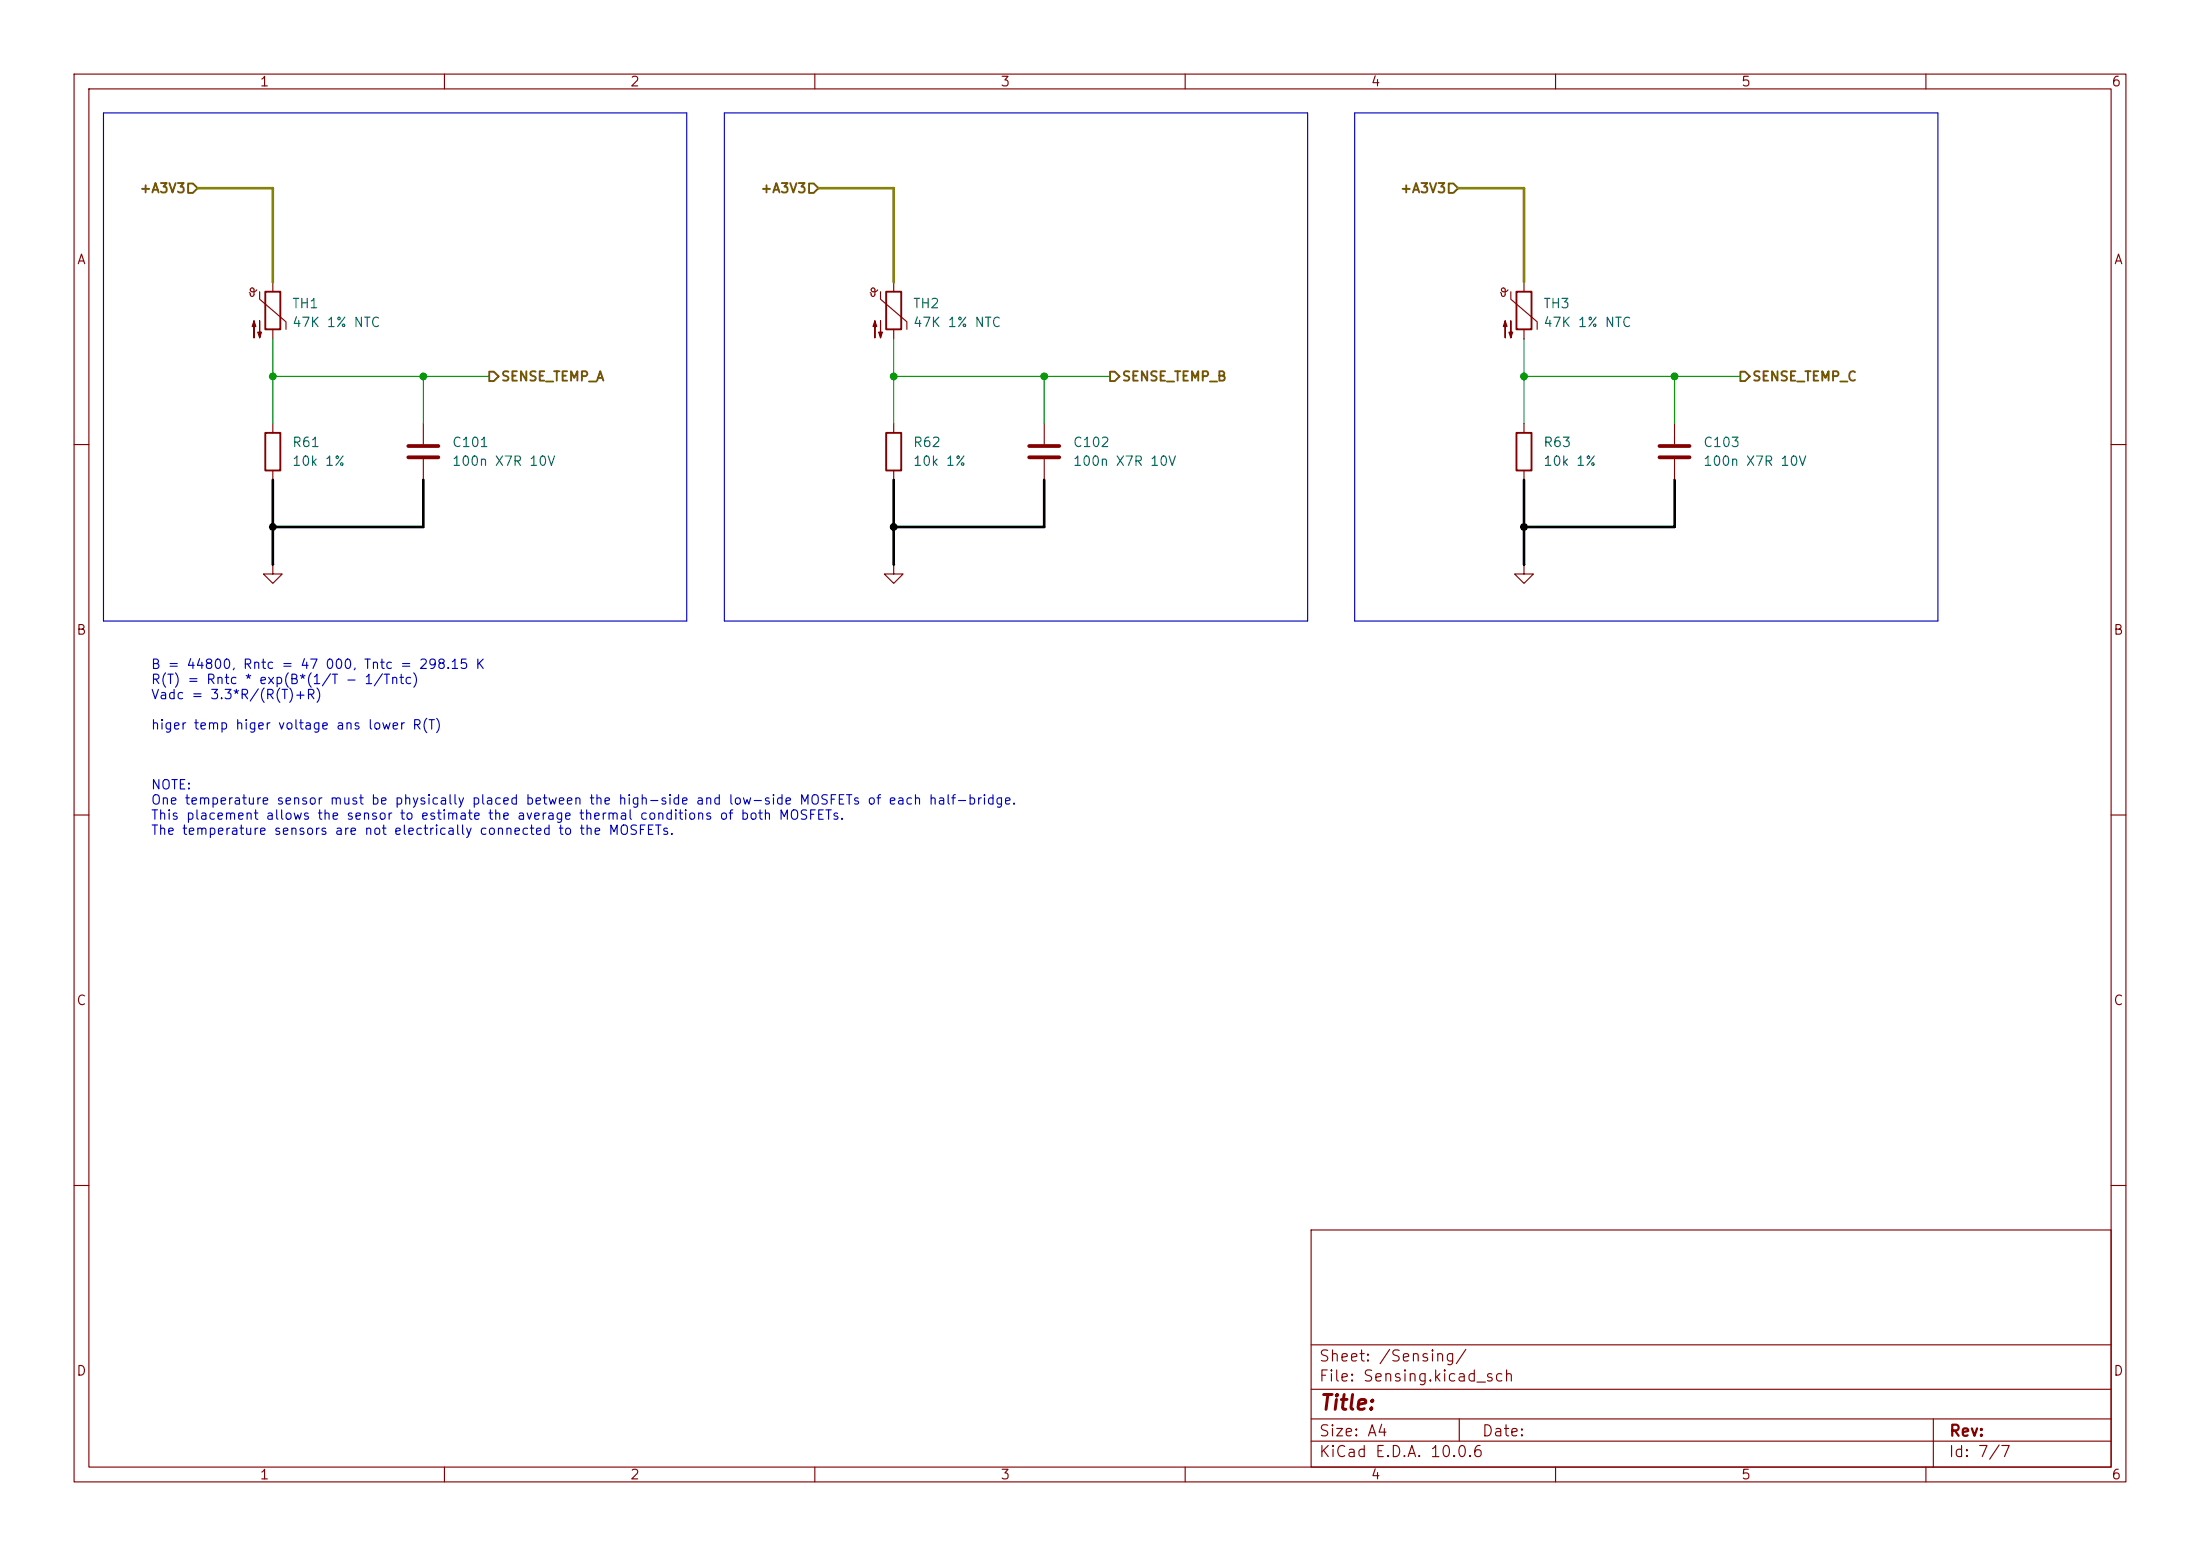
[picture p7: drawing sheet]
<svg xmlns="http://www.w3.org/2000/svg" width="297mm" height="210mm" viewBox="0 0 297 210" stroke-linecap="round" stroke-linejoin="round" font-family="sans-serif">
<g fill="none" stroke="#840000" stroke-width=".15">
<path d="M10 10h277v190h-277zM12 12h273v186h-273zM60 10v2M110 10v2M160 10v2M210 10v2M260 10v2M34.7 39.1a.44 .44 0 0 1-.5 .3 .44 .44 0 0 1-.4-.4l.2-.1 .3 .1v.9l-.2 .1h-.2l-.2-.5M35.1 39.4v1l3.5 3v1.1M36.8 38.1v1.3M117.5 39.5l.1 .1v.1M117.6 39.1l.1-.2h.2h.1l.1 .2-.1 .8-.2 .1-.2-.2"/>
<path d="M117.6 39.1l.2 .3a.59 .59 0 0 0 .7-.3M118.9 39.4v1l3.5 3v1.1M120.6 38.1v1.3M203.6 39.1a.44 .44 0 0 1-.5 .3 .44 .44 0 0 1-.4-.4l.2-.1 .3 .1v.9l-.2 .1h-.2l-.2-.5M204 39.4v1l3.5 3v1.1M205.7 38.1v1.3M36.8 44.5v1.2M36.8 57.2v1.2M57.1 57.2v2.7M120.6 44.5v1.2M120.6 57.2v1.2M141 57.2v2.7"/>
<path d="M205.7 44.5v1.2M205.7 57.2v1.2M226.1 57.2v2.7M10 60h2M36.8 76.2v1.3h1.3l-1.3 1.2-1.2-1.2h1.2M36.8 76.2h.1M36.8 63.5v1.3M57.1 62v2.8M120.6 76.2v1.3h1.3l-1.3 1.2-1.2-1.2h1.2M120.6 76.2h.1M120.6 63.5v1.3M141 62v2.8"/>
<path d="M205.7 76.2v1.3h1.3l-1.3 1.2-1.2-1.2h1.2M205.7 76.2h.1M205.7 63.5v1.3M226.1 62v2.8M285 60h2M10 110h2M285 110h2M10 160h2M177 166h108v32h-108zM285 160h2M60 198v2M110 198v2"/>
<path d="M160 198v2M177 194.5h108M177 191.5h108M177 187.5h108M177 181.5h108M197 191.5v3M210 198v2M260 198v2M261 191.5v6.5"/>
</g>
<g fill="#840000" stroke="#840000" stroke-width=".15">
<path d="M118.1 43.3l.3 .8h-.5l.2-.8v2.3z"/>
<path d="M118.9 43.3v2.3l-.3-.8h.5l-.2 .8z"/>
<path d="M203.2 43.3l.3 .8h-.6l.3-.8v2.3z"/>
<path d="M204 43.3v2.3l-.3-.8h.5l-.2 .8z"/>
<path d="M34.3 43.3l.2 .8h-.5l.3-.8v2.3z"/>
<path d="M35.1 43.3v2.3l-.3-.8h.5l-.2 .8z"/>
</g>
<path d="M35.8 39.4h2v5.1h-2zM119.6 39.4h2.1v5.1h-2.1zM204.7 39.4h2.1v5.1h-2.1zM35.8 58.4h2v5.1h-2zM119.6 58.4h2.1v5.1h-2.1zM204.7 58.4h2.1v5.1h-2.1z" fill="none" stroke="#840000" stroke-width=".25"/>
<path d="M55.1 60.2h4.1M55.1 61.7h4.1M138.9 60.2h4.1M138.9 61.7h4.1M224 60.2h4.1M224 61.7h4.1" fill="none" stroke="#840000" stroke-width=".51"/>
<path d="M25.4 24.8h.6l.7 .6-.7 .6h-.6zM109.2 24.8h.7l.6 .6-.6 .6h-.7zM195.6 24.8h.6l.6 .6-.6 .6h-.6zM66 50.2h.7l.6 .6-.6 .6h-.7zM149.9 50.2h.6l.6 .6-.6 .6h-.6zM234.9 50.2h.7l.6 .6-.6 .6h-.7z" fill="none" stroke="#725600" stroke-width=".25"/>
<path d="M14 15.2h78.7v68.6h-78.7zM97.8 15.2h78.7v68.6h-78.7zM182.9 15.2h78.7v68.6h-78.7z" fill="none" stroke="#0000c2" stroke-width=".15"/>
<path d="M36.8 50.8h29.2M36.8 45.7v11.5M57.1 50.8v6.4M120.6 50.8h29.3M120.6 45.7v11.5M141 50.8v6.4M205.7 50.8h29.2M205.7 45.7v11.5M226.1 50.8v6.4" fill="none" stroke="#009600" stroke-width=".15"/>
<path d="M36.8 64.8v11.4M57.1 64.8v6.3h-20.3M120.6 64.8v11.4M141 64.8v6.3h-20.4M205.7 64.8v11.4M226.1 64.8v6.3h-20.4" fill="none" stroke="#000" stroke-width=".36"/>
<path d="M26.7 25.4h10.1v12.7M110.5 25.4h10.1v12.7M196.8 25.4h8.9v12.7" fill="none" stroke="#848400" stroke-width=".36"/>
<g fill="#009600" stroke="#009600" stroke-width=".14">
<circle cx="205.7" cy="50.8" r=".46"/>
<circle cx="226.1" cy="50.8" r=".46"/>
<circle cx="141" cy="50.8" r=".46"/>
<circle cx="36.8" cy="50.8" r=".46"/>
<circle cx="120.6" cy="50.8" r=".46"/>
<circle cx="57.1" cy="50.8" r=".46"/>
</g>
<g fill="#000" stroke="#000" stroke-width=".14">
<circle cx="36.8" cy="71.1" r=".46"/>
<circle cx="120.6" cy="71.1" r=".46"/>
<circle cx="205.7" cy="71.1" r=".46"/>
</g>
<text font-size="2" fill="#840000" x="178" y="190.8">Title:</text>
<g font-size="1.5" fill="#840000">
<text x="178" y="184.1">Sheet: /Sensing/</text>
<text x="178" y="186.8">File: Sensing.kicad_sch</text>
<text x="178" y="197">KiCad E.D.A. 10.0.6</text>
<text x="178" y="194.2">Size: A4</text>
<text x="200" y="194.2">Date:</text>
<text x="263" y="197">Id: 7/7</text>
<text x="263" y="194.2">Rev:</text>
</g>
<g font-size="1.3" fill="#840000">
<text x="35" y="12">1</text>
<text x="85" y="12">2</text>
<text x="135" y="12">3</text>
<text x="185" y="12">4</text>
<text x="235" y="12">5</text>
<text x="285" y="12">6</text>
<text x="10.3" y="36">A</text>
<text x="285.3" y="36">A</text>
<text x="10.2" y="86">B</text>
<text x="285.2" y="86">B</text>
<text x="10.2" y="136">C</text>
<text x="285.2" y="136">C</text>
<text x="10.2" y="186">D</text>
<text x="285.2" y="186">D</text>
<text x="35" y="200">1</text>
<text x="85" y="200">2</text>
<text x="135" y="200">3</text>
<text x="185" y="200">4</text>
<text x="235" y="200">5</text>
<text x="285" y="200">6</text>
</g>
<g font-size="1.3" fill="#725600">
<text x="18.7" y="26.4">+A3V3</text>
<text x="102.6" y="26.4">+A3V3</text>
<text x="188.9" y="26.4">+A3V3</text>
<text x="67.5" y="51.8">SENSE_TEMP_A</text>
<text x="151.4" y="51.8">SENSE_TEMP_B</text>
<text x="236.5" y="51.8">SENSE_TEMP_C</text>
</g>
<g font-size="1.3" fill="#006464">
<text x="39.4" y="41.9">TH1</text>
<text x="123.2" y="41.9">TH2</text>
<text x="208.3" y="41.9">TH3</text>
<text x="39.4" y="44.5">47K 1% NTC</text>
<text x="123.2" y="44.5">47K 1% NTC</text>
<text x="208.3" y="44.5">47K 1% NTC</text>
<text x="39.4" y="60.7">R61</text>
<text x="39.4" y="63.2">10k 1%</text>
<text x="60.9" y="60.7">C101</text>
<text x="60.9" y="63.2">100n X7R 10V</text>
<text x="123.2" y="60.7">R62</text>
<text x="123.2" y="63.2">10k 1%</text>
<text x="144.8" y="60.7">C102</text>
<text x="144.8" y="63.2">100n X7R 10V</text>
<text x="208.3" y="60.7">R63</text>
<text x="208.3" y="63.2">10k 1%</text>
<text x="229.9" y="60.7">C103</text>
<text x="229.9" y="63.2">100n X7R 10V</text>
</g>
<g font-size="1.3" fill="#0000c2">
<text x="20.3" y="90.6">B = 44800, Rntc = 47 000, Tntc = 298.15 K</text>
<text x="20.3" y="92.6">R(T) = Rntc * exp(B*(1/T - 1/Tntc)</text>
<text x="20.3" y="94.7">Vadc = 3.3*R/(R(T)+R)</text>
<text x="20.3" y="98.8">higer temp higer voltage ans lower R(T)</text>
<text x="20.3" y="106.9">NOTE:</text>
<text x="20.3" y="108.9">One temperature sensor must be physically placed between the high-side and low-side MOSFETs of each half-bridge.</text>
<text x="20.3" y="111">This placement allows the sensor to estimate the average thermal conditions of both MOSFETs.</text>
<text x="20.3" y="113">The temperature sensors are not electrically connected to the MOSFETs.</text>
</g>
</svg>
